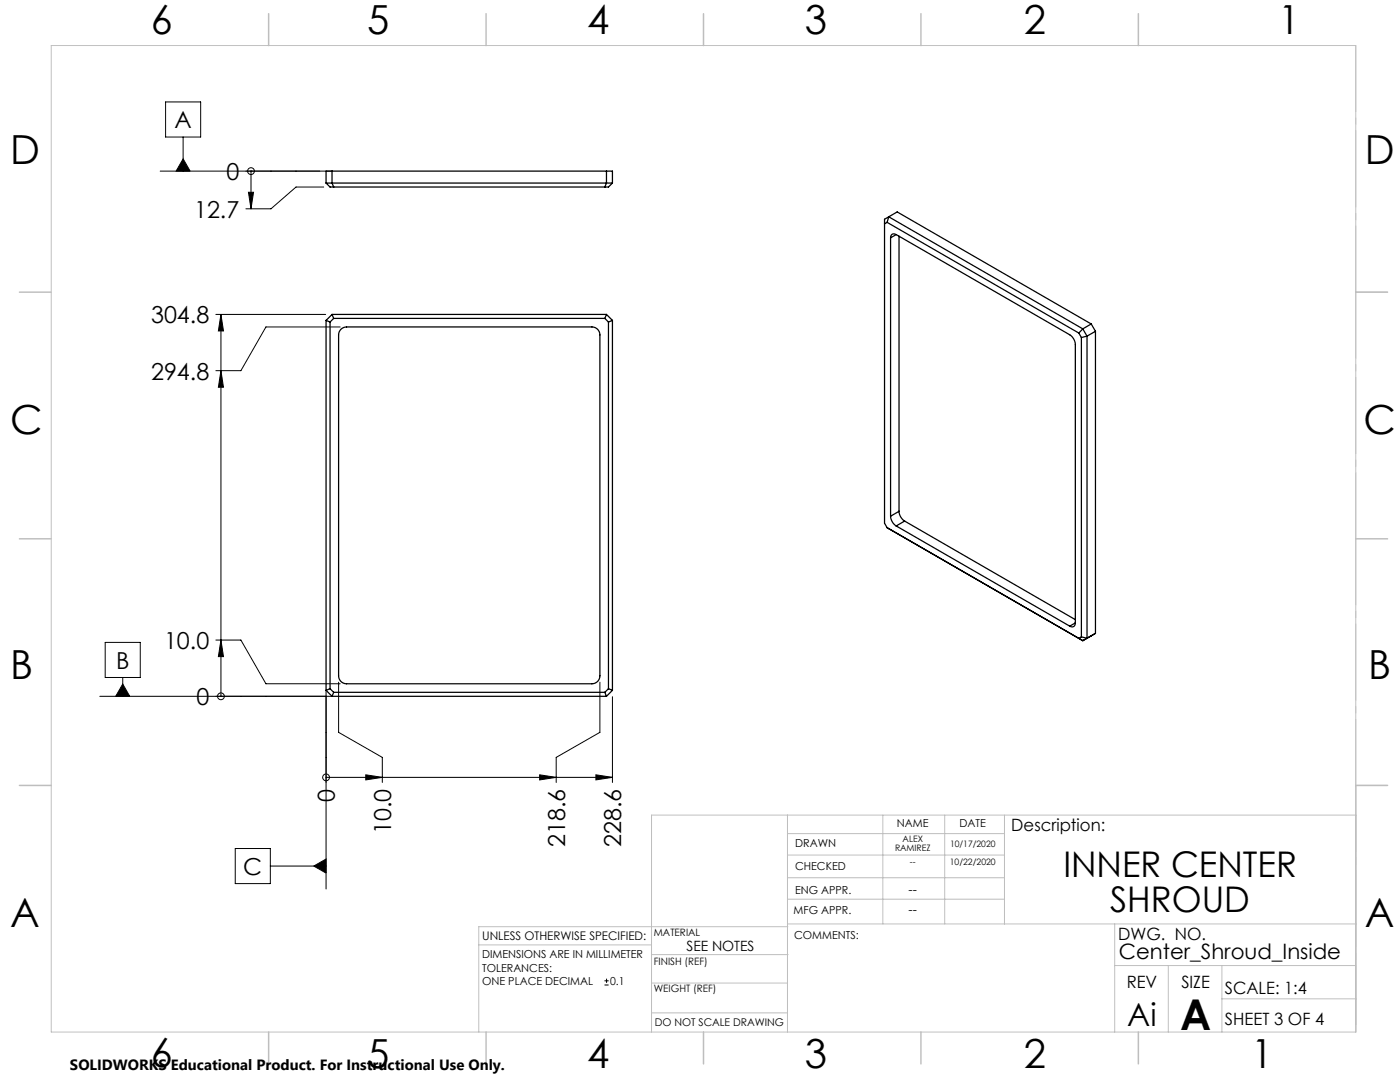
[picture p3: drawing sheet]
<svg xmlns="http://www.w3.org/2000/svg" width="279mm" height="216mm" viewBox="0 0 279 216" stroke-linecap="round" stroke-linejoin="round" font-family="sans-serif">
<g fill="none" stroke="#000" stroke-width=".2">
<path d="M32 34.1h34.3M33 20.3h7v7h-7zM36.5 27.3v6.8M36.5 31.7l1.4 2.4h-2.8zM49.6 38.4h1l-.5 3.3zM50.1 34.1h.1M50.1 34.1v7.6M64.6 37.3h-5.5l-5 4.4h-5M43.1 62.7h21.9M44.1 74l.5 3.3h-1zM44.1 62.7l.5 3.3h-1zM44.1 62.7v76.2"/>
<path d="M67.9 65.2h-14.8l-5 8.8h-5M19.9 138.9h46.4M21 128.2h7v7h-7zM24.5 135.2v3.7M24.5 136.5l1.4 2.4h-2.8zM43.1 127.7h5l5 8.7h14.8M44.1 127.7l.5 3.3h-1zM44.1 138.9h.1M65.1 137.7v39.7M67.6 136.1v10l8.7 5v5M119.7 136.1v10l-8.7 5v5M122.2 139v17.1"/>
<path d="M65.1 155.1h.1M65.1 155.1h57.1M73 154.6l3.3 .5-3.3 .5zM107.7 154.6l3.3 .5-3.3 .5zM118.9 154.6l3.3 .5-3.3 .5zM46.9 169.3h7v7h-7zM53.9 172.8h11.2M62.6 172.8l2.5-1.4v2.8zM120.6 196.5h.9M120.6 195.7h.9M121.1 195.3v.8"/>
<circle cx="50.1" cy="34.1" r=".68"/>
<circle cx="44.1" cy="138.9" r=".68"/>
<circle cx="65.1" cy="155.1" r=".68"/>
</g>
<path d="M270.6 9.1v49.2M270.6 58.3v49.2M270.6 107.5v49.2M270.6 156.7v49.2" fill="none" stroke="#c0c0c0" stroke-width=".2" stroke-dasharray="15.2 1.3 1.3 1.3" stroke-dashoffset="2.1"/>
<g fill="none" stroke="#c0c0c0" stroke-width=".2">
<path d="M10.2 9.1h260.4v196.8h-260.4zM270.6 58.3h6.3M270.6 156.7h6.3M157.2 162.6v43.3M157.2 175.1h43.3M157.2 170.6h43.3M157.2 166.3h43.3M157.2 179.4h43.3M176.2 162.6v21.8M188.5 162.6v21.8M200.5 162.6v21.8M95.5 188.5h34.5"/>
<path d="M130 196.2h27.2M130 190.5h27.3M157.2 184.4h113.4M157.2 184.9h-61.7v21M222.5 184.4v21.5M222.5 192.7h48.1M233.2 192.7v13.2M243.9 199.3h26.7M243.9 192.7v13.2M130 202.1h27.2M270.6 204.4v-41.8h-140.6v43.3"/>
</g>
<g fill="none" stroke="#c0c0c0" stroke-width=".3">
<path d="M53.6 2.7v6.4M97 2.7v6.4M140.4 2.7v6.4M183.8 2.7v6.4M227.2 2.7v6.4M3.9 58.3h6.3M270.6 58.3h6.3M3.9 107.5h6.3M270.6 107.5h6.3M3.9 156.7h6.3M270.6 156.7h6.3M53.6 205.9v6.4"/>
<path d="M97 205.9v6.4M140.4 205.9v6.4M183.8 205.9v6.4M227.2 205.9v6.4"/>
</g>
<g fill="#000">
<path d="M49.6 38.4h1l-.5 3.3z"/>
<path d="M24.5 136.5l1.4 2.4h-2.8zM62.6 172.8l2.5 1.4v-2.8zM36.5 31.7l1.4 2.4h-2.8z"/>
<path d="M44.1 127.7l.5 3.3h-1zM44.1 74l.5 3.3h-1zM44.1 62.7l.5 3.3h-1z"/>
<path d="M73 154.6l3.3 .5-3.3 .5zM107.7 154.6l3.3 .5-3.3 .5zM118.9 154.6l3.3 .5-3.3 .5z"/>
</g>
<g fill="none" stroke="#000" stroke-width=".25">
<path d="M65.1 36.5v-2.4h57.1v2.4M65.1 36.5h57.1M65.1 36.5l.8 .8h55.5l.8-.8M66.3 34.1v2.4l.3 .8M121 34.1v2.4l-.3 .8M177 44.4l38.3 22.1M177 44.4l.4-1.1 38.7 22.3M177 44.4l-.5 .3M177.7 47.5v55.5M178.9 46.8l34.6 20a2.48 2.48 0 0 1 1.1 1.9v55.6M178.9 46.8a.68 .68 0 0 0-.8-.1 .68 .68 0 0 0-.4 .8M178.9 46.8l-1.2 .7"/>
<path d="M179.4 47.1v54.9M65.1 63.9l.8 .4M65.1 63.9v73.8M65.9 64.3v73.1M66.3 62.7l-1.2 1.2M66.3 62.7l.3 .8M66.3 62.7h54.7M66.6 63.5l-.7 .8M66.6 63.5h54.1M68 65.7l.6-.3 .6-.2h48.9a1.59 1.59 0 0 1 1.6 1.6v68.1a1.59 1.59 0 0 1-1.6 1.5h-48.9a1.59 1.59 0 0 1-1.6-1.5v-68.1l.1-.6zM120.7 63.5l.7 .8M121 62.7l-.3 .8"/>
<path d="M121 62.7l1.2 1.2M121.4 64.3v73.1M122.2 63.9l-.8 .4M122.2 63.9v73.8M215.3 66.5l.5 .8M215.8 67.3v59.8M216.1 65.6l-.8 .9M216.1 65.6l.8 1.5M216.9 67.1l-1.1 .2M216.9 67.1v60.3l-1.1-.3M217.8 64.6l.8 1.5M217.8 64.6l-1.7 1"/>
<path d="M217.8 64.6l-38.7-22.3-2.6 1.4v60.7l.5 .9 39.1 22.5M218.6 66.1l-1.7 1M218.6 66.1v60.3l-2.5 1.4M177.7 103a2.48 2.48 0 0 0 1.2 1.9M178.9 104.9l34.6 20M179.4 102a2.48 2.48 0 0 0 1.1 2M179.4 102l-1.7 1M180.5 104l34.1 19.6M180.5 104l-1.6 .9M65.1 137.7l1.2 1.2M65.9 137.4l.7 .7M65.9 137.4l-.8 .3"/>
<path d="M66.3 138.9h54.7M66.6 138.1h54.1M66.6 138.1l-.3 .8M120.7 138.1l.3 .8M121.4 137.4l-.7 .7M121.4 137.4l.8 .3M122.2 137.7l-1.2 1.2M214.6 124.3a.68 .68 0 0 1-.3 .7 .68 .68 0 0 1-.8-.1M214.6 124.3l-1.1 .6M215.8 127.1l-.5 .3 .8 .4"/>
</g>
<text font-size="8.5" x="235.5" y="205.4">A</text>
<g font-size="8">
<text x="30.1" y="6.8">6</text>
<text x="73.3" y="6.9">5</text>
<text x="117.2" y="6.9">4</text>
<text x="160.6" y="6.9">3</text>
<text x="204.3" y="6.9">2</text>
<text x="255.1" y="6.9">1</text>
<text x="2.1" y="32.7">D</text>
<text x="272.4" y="32.7">D</text>
<text x="2.1" y="86.5">C</text>
<text x="272.1" y="86.5">C</text>
<text x="2.1" y="135.6">B</text>
<text x="273.1" y="135.6">B</text>
<text x="2.1" y="185.1">A</text>
<text x="272.4" y="185.1">A</text>
<text x="30.1" y="212.9">6</text>
<text x="73.3" y="213">5</text>
<text x="117.2" y="213">4</text>
<text x="160.6" y="213">3</text>
<text x="204.3" y="213">2</text>
<text x="249.7" y="213">1</text>
</g>
<g font-size="7.1">
<text x="212.2" y="174.9">INNER CENTER</text>
<text x="221.6" y="182">SHROUD</text>
</g>
<text font-size="6.3" x="225" y="204.6">Ai</text>
<g font-size="4.7">
<text x="34.8" y="25.6">A</text>
<text x="45.2" y="35.9">0</text>
<text x="38.7" y="43.4">12.7</text>
<text x="30.1" y="64.5">304.8</text>
<text x="30.1" y="75.7">294.8</text>
<text x="32.7" y="129.5">10.0</text>
<text x="23.2" y="133.4">B</text>
<text x="39.2" y="140.7">0</text>
<text x="66.8" y="160" transform="rotate(-90 66.8 160)">0</text>
<text x="78.1" y="166.5" transform="rotate(-90 78.1 166.5)">10.0</text>
<text x="112.8" y="169.1" transform="rotate(-90 112.8 169.1)">218.6</text>
<text x="124" y="169.1" transform="rotate(-90 124 169.1)">228.6</text>
<text x="48.6" y="174.6">C</text>
</g>
<text font-size="4.2" x="223.3" y="191.3">Center_Shroud_Inside</text>
<g font-size="3.4">
<text x="201.8" y="165.9">Description:</text>
<text x="223.2" y="187.6">DWG. NO.</text>
<text x="224.9" y="197.2">REV</text>
<text x="235.8" y="197.2">SIZE</text>
<text x="244.4" y="198.4">SCALE: 1:4</text>
<text x="244.4" y="204.6">SHEET 3 OF 4</text>
</g>
<text font-size="3" x="14" y="213.5">SOLIDWORKS Educational Product. For Instructional Use Only.</text>
<text font-size="2.8" x="137" y="189.7">SEE NOTES</text>
<g font-size="2.5">
<text x="181.3" y="178.3">--</text>
<text x="181.3" y="182.3">--</text>
</g>
<text font-size="2.4" x="96.2" y="187.5">UNLESS OTHERWISE SPECIFIED:</text>
<g font-size="2.2">
<text x="179" y="165.1">NAME</text>
<text x="191.5" y="165.1">DATE</text>
<text x="158.7" y="169">DRAWN</text>
<text x="158.7" y="173.5">CHECKED</text>
<text x="158.7" y="178.3">ENG APPR.</text>
<text x="158.4" y="182.4">MFG APPR.</text>
<text x="96.2" y="191.2">DIMENSIONS ARE IN MILLIMETER</text>
<text x="158.5" y="187.4">COMMENTS:</text>
<text x="96.2" y="193.9">TOLERANCES:</text>
<text x="96.2" y="196.5">ONE PLACE DECIMAL</text>
<text x="121.8" y="196.5">0.1</text>
</g>
<text font-size="2.1" x="130.7" y="204.6">DO NOT SCALE DRAWING</text>
<g font-size="2">
<text x="130.5" y="186.8">MATERIAL</text>
<text x="130.5" y="192.5">FINISH (REF)</text>
<text x="130.5" y="198">WEIGHT (REF)</text>
</g>
<g font-size="1.8">
<text x="180.1" y="168">ALEX</text>
<text x="178.6" y="169.7">RAMIREZ</text>
<text x="181.6" y="172.6">--</text>
<text x="189.6" y="172.6">10/22/2020</text>
<text x="189.6" y="169">10/17/2020</text>
</g>
</svg>
